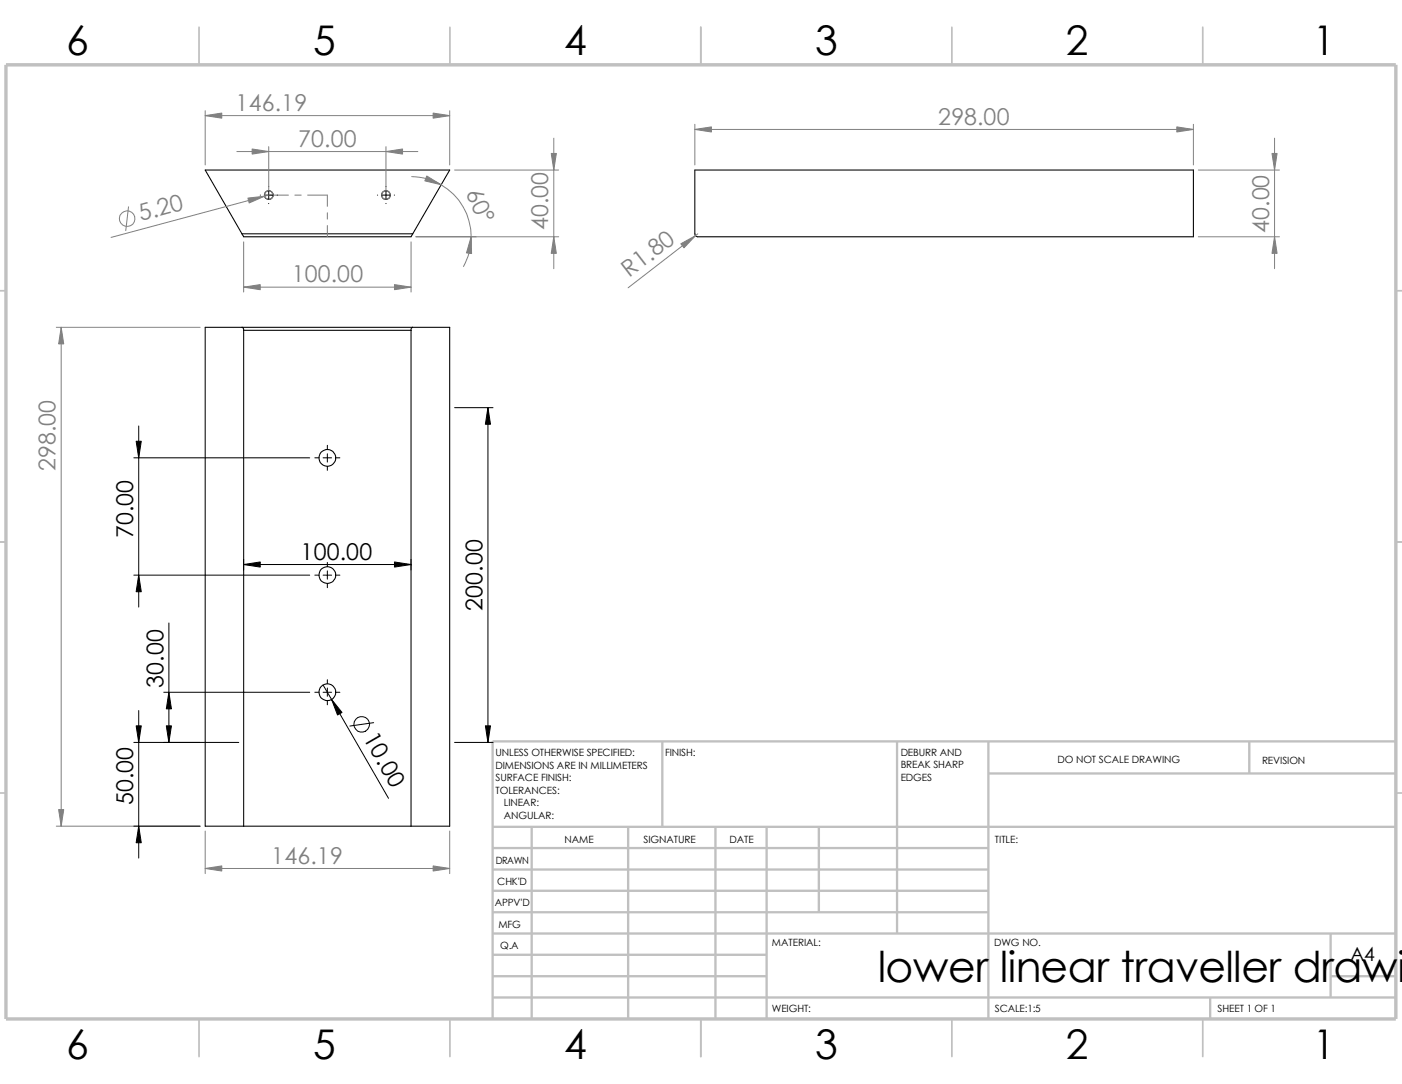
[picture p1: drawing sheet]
<svg xmlns="http://www.w3.org/2000/svg" width="279mm" height="216mm" viewBox="0 0 279 216" stroke-linecap="round" stroke-linejoin="round" font-family="sans-serif">
<g fill="none" stroke="#c0c0c0" stroke-width=".34">
<path d="M39.7 5.4v7.5M89.7 5.4v7.5M139.7 5.4v7.5M189.7 5.4v7.5M239.7 5.4v7.5M-.1 57.9h1.3M278.2 57.9h1.2M-.1 107.9h1.3M278.2 107.9h1.2M-.1 157.9h1.3M278.2 157.9h1.2M39.7 202.9v7.5"/>
<path d="M89.7 202.9v7.5M139.7 202.9v7.5M189.7 202.9v7.5M239.7 202.9v7.5"/>
</g>
<g fill="none" stroke="#c0c0c0" stroke-width=".47">
<path d="M132 147.7v17M178.8 147.7v38.2M197 147.7v55.2M197 154.1h81.2M249 147.7v6.4M278.2 147.7h-180v55.2M98.2 168.9h98.8M98.2 173.2h98.8M98.2 177.4h98.8M98.2 164.7h180M106 164.7v38.2M125.2 164.7v38.2"/>
<path d="M142.6 164.7v38.2M152.8 164.7v38.2M163.2 164.7v17M98.2 181.7h98.8M98.2 198.7h180M98.2 194.4h54.6M98.2 190.2h54.6M98.2 185.9h180M241.2 198.7v4.2M265.2 194.4h13M265.2 185.9v12.8"/>
</g>
<path d="M1.2 12.9h277v190h-277z" fill="none" stroke="#c0c0c0" stroke-width=".68" stroke-linecap="butt"/>
<g fill="none" stroke="#000" stroke-width=".21">
<path d="M138.5 33.9h99.3v13.3h-98.7a.58 .58 0 0 1-.6-.6zM48.2 46.6l.4 .6h33.3l.4-.6M48.2 46.6l-7.3-12.7h48.7l-7.3 12.7M48.2 46.6h34.1M40.9 65.2h48.7v99.3h-48.7zM48.2 65.2l.3 .2 .1 .4M48.6 65.8v98.7M48.6 65.8h33.3M81.9 65.8v98.7M82.3 65.2l-.3 .2-.1 .4"/>
<circle cx="53.6" cy="38.8" r=".87"/>
<circle cx="76.9" cy="38.8" r=".87"/>
<circle cx="65.2" cy="91.2" r="1.66"/>
<circle cx="65.2" cy="114.5" r="1.66"/>
<circle cx="65.2" cy="137.9" r="1.66"/>
</g>
<g fill="none" stroke="#808080" stroke-width=".2">
<path d="M40.9 22.1v10.8M40.9 23h48.7M47.2 30.2h36.1M53.6 38.9h3.9M53.6 29.2v8.6M54.4 38.6l-32.3 8.7M58.8 38.9h1.2M61.3 38.9h3.9v2.2M76.9 29.2v8.6M82 35.2a12 12 0 0 1 10.4 17.9M89.6 22.1v10.8M90.6 33.9h20.7"/>
<path d="M110.4 27.5v26M138.5 24.8v8.1M138.5 25.8h99.3M237.8 24.8v8.1M238.8 33.9h16.2M254 27.5v26M25.6 41.2l-.5 4.7M48.6 57.2h33.3M48.6 48.2v10M65.2 42.4v1.2M65.2 44.9v2.3M81.9 48.2v10"/>
<path d="M82.9 47.2h28.4M139.1 46.6l-13.9 10.7M238.8 47.2h16.2M11.2 65.2h28.7M12.2 65.2v99.3M11.2 164.5h28.7M40.9 173h48.7M40.9 165.5v8.5M89.6 165.5v8.5"/>
<circle cx="53.6" cy="38.8" r=".87"/>
<circle cx="76.9" cy="38.9" r=".86"/>
<circle cx="25.4" cy="43.6" r="1.55"/>
</g>
<g fill="#808080" stroke="#808080" stroke-width=".2">
<path d="M138.5 25.8l3.3-.5v1z"/>
<path d="M234.5 25.3l3.3 .5-3.3 .5z"/>
<path d="M254 47.2l.5 3.3h-1z"/>
<path d="M253.5 30.6h1l-.5 3.3z"/>
<path d="M135.7 48.6l2.9-1.7-2.3 2.5z"/>
<path d="M86.3 172.5l3.3 .5-3.3 .5z"/>
<path d="M40.9 173l3.3-.5v1z"/>
<path d="M12.2 65.2l.5 3.3h-1z"/>
<path d="M11.7 161.2h1l-.5 3.3z"/>
<path d="M85 35.1l2.9 1.7-3.2-.8z"/>
<path d="M40.9 23l3.3-.5v1z"/>
<path d="M50.2 29.7l3.4 .5-3.4 .5z"/>
<path d="M76.9 30.2l3.3-.5v1z"/>
<path d="M48.6 57.2l3.3-.5v1z"/>
<path d="M78.6 56.7l3.3 .5-3.3 .5z"/>
<path d="M86.3 22.5l3.3 .5-3.3 .5z"/>
<path d="M49.4 39.5l3.3-.4-3 1.3z"/>
<path d="M93.9 47.2l.1 3.3-1-.1z"/>
<path d="M109.9 30.6h1l-.5 3.3z"/>
<path d="M110.4 47.2l.5 3.3h-1z"/>
</g>
<g fill="none" stroke="#000" stroke-width=".2">
<path d="M51.9 38.9h.1M52.7 38.9h1.7M53.6 37.1v.1M53.6 38v1.7M55.2 38.9h.1M75.2 38.9h.1M76.1 38.9h1.6M76.9 37.1v.1M76.9 38v1.7M78.6 38.9h.1M53.6 40.5v.1M76.9 40.5v.1"/>
<path d="M26.7 91.2h35M27.6 84.8v36.1M62.7 91.2h.9M64.4 91.2h1.7M65.2 88.7v.8M65.2 90.4v1.6M65.2 92.9v.8M66.9 91.2h.8M90.6 81.2h7.7M97.2 81.2v66.7M26.7 114.6h35M48.6 111.4v2.1"/>
<path d="M48.6 112.4h33.3M62.7 114.6h.9M64.4 114.6h1.7M65.2 112v.9M65.2 113.7v1.7M65.2 116.2v.9M66.9 114.6h.8M81.9 111.4v2.1M32.6 137.9h29.1M33.7 124.1v23.8M62.7 137.9h.9M64.4 137.9h1.7"/>
<path d="M64.4 136.4l13 22.6M65.2 135.4v.8M65.2 137v1.7M65.2 139.5v.9M66.9 137.9h.8M26.7 147.9h20.9M27.6 141.5v29.4M74.5 143.9l-4.8 .7M90.6 147.9h7.7M26.7 164.5h13.2"/>
<circle cx="72.1" cy="144.3" r="1.56"/>
</g>
<path d="M27.1 87.9h1.1l-.6 3.3zM97.2 81.2l.5 3.3h-1zM27.6 114.6l.6 3.3h-1.1zM48.6 112.4l3.3-.5v1zM78.6 111.9l3.3 .5-3.3 .5zM33.7 137.9l.5 3.3h-1.1zM66.1 139.3l2.1 2.6-.9 .5zM27.1 144.6h1.1l-.6 3.3zM33.1 144.6h1.1l-.5 3.3zM96.7 144.6h1l-.5 3.3zM27.6 164.5l.6 3.4h-1.1z" fill="#000" stroke="#000" stroke-width=".2"/>
<text font-size="8.5" x="174.9" y="195.7">lower linear traveller drawin</text>
<g font-size="8.1">
<text x="13.2" y="10.9">6</text>
<text x="62.4" y="10.9">5</text>
<text x="112.4" y="10.9">4</text>
<text x="162.4" y="10.9">3</text>
<text x="212.4" y="10.9">2</text>
<text x="261.7" y="10.9">1</text>
<text x="13.2" y="210.9">6</text>
<text x="62.4" y="210.9">5</text>
<text x="112.4" y="210.9">4</text>
<text x="162.4" y="210.9">3</text>
<text x="212.4" y="210.9">2</text>
<text x="261.7" y="210.9">1</text>
</g>
<g font-size="4.6" fill="#808080">
<text x="47" y="22.1">146.19</text>
<text x="59.4" y="29.3">70.00</text>
<text x="187" y="24.8">298.00</text>
<text x="92.8" y="38.4" transform="rotate(65 92.8 38.4)">60°</text>
<text x="28.1" y="44.1" transform="rotate(-15 28.1 44.1)">5.20</text>
<text x="109.3" y="45.9" transform="rotate(-90 109.3 45.9)">40.00</text>
<text x="252.9" y="46.4" transform="rotate(-90 252.9 46.4)">40.00</text>
<text x="58.1" y="56.3">100.00</text>
<text x="125.4" y="55.4" transform="rotate(-38 125.4 55.4)">R1.80</text>
<text x="11.1" y="93.9" transform="rotate(-90 11.1 93.9)">298.00</text>
<text x="54.1" y="172">146.19</text>
</g>
<g font-size="4.6">
<text x="26.5" y="107.2" transform="rotate(-90 26.5 107.2)">70.00</text>
<text x="59.9" y="111.5">100.00</text>
<text x="96.1" y="121.6" transform="rotate(-90 96.1 121.6)">200.00</text>
<text x="32.6" y="137" transform="rotate(-90 32.6 137)">30.00</text>
<text x="72.3" y="147" transform="rotate(60 72.3 147)">10.00</text>
<text x="26.5" y="160.4" transform="rotate(-90 26.5 160.4)">50.00</text>
</g>
<text font-size="3.9" x="269.1" y="191.5">A4</text>
<g font-size="2">
<text x="98.8" y="150.6">UNLESS OTHERWISE SPECIFIED:</text>
<text x="98.8" y="153.1">DIMENSIONS ARE IN MILLIMETERS</text>
<text x="98.8" y="155.6">SURFACE FINISH:</text>
<text x="132.5" y="150.6">FINISH:</text>
<text x="179.5" y="155.5">EDGES</text>
<text x="179.5" y="150.5">DEBURR AND</text>
<text x="179.5" y="153">BREAK SHARP</text>
<text x="210.8" y="151.9">DO NOT SCALE DRAWING</text>
<text x="251.5" y="152.1">REVISION</text>
<text x="98.8" y="158.1">TOLERANCES:</text>
<text x="100.4" y="160.6">LINEAR:</text>
<text x="100.4" y="163.1">ANGULAR:</text>
<text x="112.5" y="168">NAME</text>
<text x="128.2" y="167.9">SIGNATURE</text>
<text x="145.4" y="167.9">DATE</text>
<text x="198.3" y="167.9">TITLE:</text>
<text x="98.8" y="172.1">DRAWN</text>
<text x="99.1" y="176.3">CHK'D</text>
<text x="98.6" y="180.4">APPV'D</text>
<text x="99.3" y="184.8">MFG</text>
<text x="99.7" y="189">Q.A</text>
<text x="153.8" y="188.5">MATERIAL:</text>
<text x="198.1" y="188.5">DWG NO.</text>
<text x="153.8" y="201.5">WEIGHT:</text>
<text x="198.2" y="201.6">SCALE:1:5</text>
<text x="242.7" y="201.6">SHEET 1 OF 1</text>
</g>
</svg>
